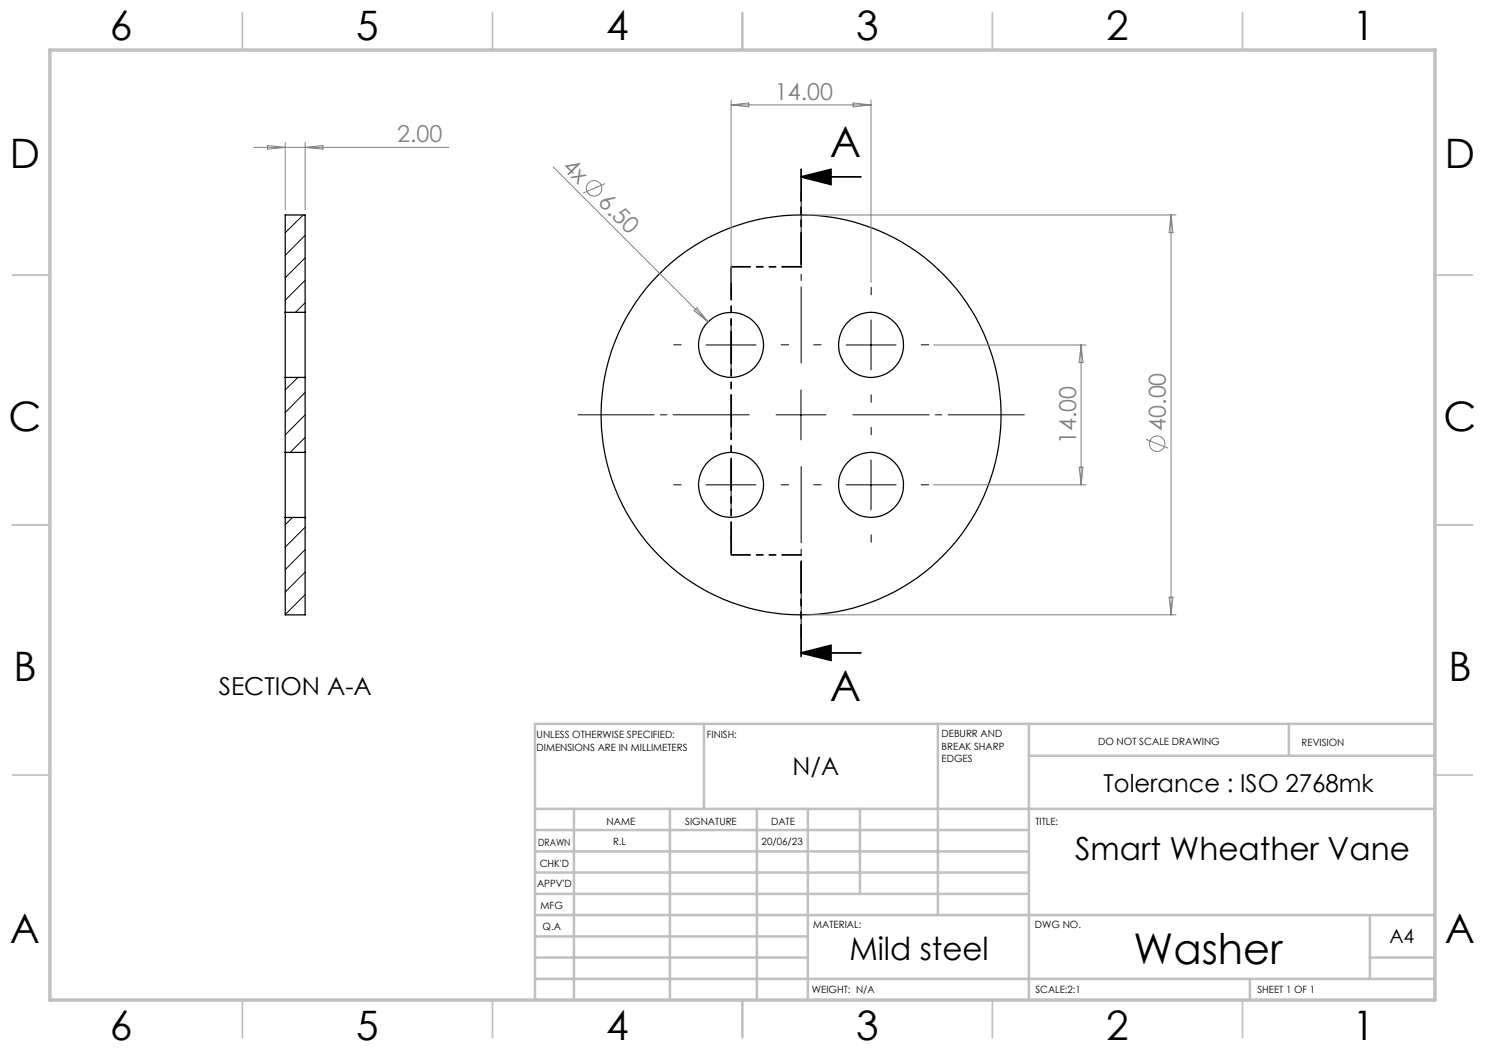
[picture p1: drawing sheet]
<svg xmlns="http://www.w3.org/2000/svg" width="297mm" height="210mm" viewBox="0 0 297 210" stroke-linecap="round" stroke-linejoin="round" font-family="sans-serif">
<g fill="none" stroke="#000" stroke-width=".25">
<path d="M57 62.5v13M57 75.5h4M57 62.5h4M57 62.5v-19.5h4v19.5M57 75.5v15M61 62.5v13M61 75.5v15M57 90.5v13M57 90.5h4M61 90.5v13M57 103.5h4M57 103.5v19.5h4v-19.5"/>
<circle cx="146.2" cy="69" r="6.5"/>
<circle cx="174.2" cy="69" r="6.5"/>
<circle cx="146.2" cy="97" r="6.5"/>
<circle cx="160.2" cy="83" r="40"/>
<circle cx="174.2" cy="97" r="6.5"/>
</g>
<g fill="none" stroke="#000" stroke-width=".2">
<path d="M60.6 43l-3.6 3.6M61 47.1l-4 4M61 51.6l-4 4M61 56l-4 4M59.6 75.5l-2.6 2.5M61 60.5l-1.9 2M61 78.5l-4 4M141.2 69h10M146.2 64v10M160.2 78v10M169.2 69h10M174.2 64v10"/>
<path d="M61 83l-4 4M61 87.5l-3 3M141.2 97h10M146.2 92v10M155.2 83h10M169.2 97h10M174.2 92v10M58.5 103.5l-1.5 1.4M61 105.4l-4 4M61 109.9l-4 4M61 114.4l-4 4M61 118.9l-4 4"/>
</g>
<g fill="none" stroke="#808080" stroke-width=".2">
<path d="M146.2 20v36.5M174.2 20v36.5M50.7 29.5h39.1M53.5 29.1l3.5 .4-3.5 .3zM57 28.5v13.5M61 28.5v13.5M61 29.5l3.6-.4v.7zM110.6 33.4l31 31M121 36.7l-4.4 1.9M146.2 21h28M146.2 21l3.6-.4v.8zM170.6 20.6l3.6 .4-3.6 .4z"/>
<path d="M161.2 43h74M234.2 43v80M234.2 43l.4 3.5h-.8zM138.8 62.2l.6-.6 2.2 2.8zM186.7 69h30.5M216.2 69v28M216.2 69l.4 3.5h-.8zM186.7 97h30.5M215.8 93.4h.8l-.4 3.6zM229.2 87.9l4.4 1.7M233.8 119.4h.8l-.4 3.6zM161.2 123h74"/>
<circle cx="118.8" cy="37.7" r="1.55"/>
<circle cx="231.4" cy="88.8" r="1.56"/>
</g>
<path d="M160.2 35.4l6-1.5v3zM160.2 35.4h12M160.2 130.6l6-1.5v3zM160.2 130.6h12" fill="none" stroke="#000" stroke-width=".35"/>
<path d="M160.2 73v-35M150.2 83h-35M160.2 93v35M170.2 83h35" fill="none" stroke="#000" stroke-width=".2" stroke-dasharray="15.2 1.3 1.3 1.3" stroke-dashoffset="-.4"/>
<g fill="none" stroke="#000" stroke-width=".2" stroke-dasharray="15.2 1.3 1.3 1.3">
<path d="M146.2 59v-1.5M174.2 59v-1.5M136.2 69h-1.5M146.2 79v1.5M156.2 69h1.5M164.2 69h-1.5M174.2 79v1.5M184.2 69h1.5M136.2 97h-1.5M146.2 87v-1.5M156.2 97h1.5M164.2 97h-1.5"/>
<path d="M174.2 87v-1.5M184.2 97h1.5M146.2 107v1.5M174.2 107v1.5"/>
</g>
<path d="M160.2 33.4v20" fill="none" stroke="#000" stroke-width=".35" stroke-dasharray="6.3 1.3 1.3 1.3 1.3 1.3" stroke-dashoffset="-.5"/>
<path d="M160.2 53.4h-14M160.2 111h-14" fill="none" stroke="#000" stroke-width=".35" stroke-dasharray="6.3 1.3 1.3 1.3 1.3 1.3" stroke-dashoffset="2.5"/>
<path d="M146.2 53.4v57.6" fill="none" stroke="#000" stroke-width=".35" stroke-dasharray="6.3 1.3 1.3 1.3 1.3 1.3" stroke-dashoffset="-.2"/>
<path d="M160.2 111v21.6" fill="none" stroke="#000" stroke-width=".35" stroke-dasharray="6.3 1.3 1.3 1.3 1.3 1.3" stroke-dashoffset="-1.3"/>
<g fill="none" stroke="#c0c0c0" stroke-width=".35">
<path d="M48.5 2.5v7.5M98.5 2.5v7.5M148.5 2.5v7.5M198.5 2.5v7.5M248.5 2.5v7.5M2.5 55h7.5M287 55h7.5M2.5 105h7.5M287 105h7.5M2.5 155h7.5M287 155h7.5M48.5 200v7.5"/>
<path d="M98.5 200v7.5M148.5 200v7.5M198.5 200v7.5M248.5 200v7.5"/>
</g>
<g fill="none" stroke="#c0c0c0" stroke-width=".5">
<path d="M140.8 144.8v17M187.6 144.8v38.2M205.8 144.8v55.2M205.8 151.2h81.2M257.8 144.8v6.4M287 144.8h-180v55.2M107 161.8h180M107 178.8h98.8M107 174.5h98.8M107 170.3h98.8M107 166h98.8M114.8 161.8v38.2"/>
<path d="M134 161.8v38.2M151.4 161.8v38.2M161.6 161.8v38.2M172 161.8v17M107 195.8h180M107 191.5h54.6M107 187.3h54.6M107 183h180M250 195.8v4.2M274 191.5h13M274 183v12.8"/>
</g>
<path d="M10 10h277v190h-277z" fill="none" stroke="#c0c0c0" stroke-width=".7"/>
<path d="M160.2 35.4l6-1.5v3zM160.2 130.6l6-1.5v3z" fill="#000"/>
<g font-size="8.5">
<text x="166" y="31.4">A</text>
<text x="166" y="140.2">A</text>
<text x="226.7" y="192.7">Washer</text>
</g>
<g font-size="8.1">
<text x="22" y="8">6</text>
<text x="71.2" y="8">5</text>
<text x="121.2" y="8">4</text>
<text x="171.3" y="8">3</text>
<text x="221.3" y="8">2</text>
<text x="270.5" y="8">1</text>
<text x="2" y="33.6">D</text>
<text x="289" y="33.6">D</text>
<text x="1.7" y="86.1">C</text>
<text x="288.7" y="86.1">C</text>
<text x="2.7" y="136.1">B</text>
<text x="289.7" y="136.1">B</text>
<text x="2" y="188.6">A</text>
<text x="289" y="188.6">A</text>
<text x="22" y="208">6</text>
<text x="71.2" y="208">5</text>
<text x="121.2" y="208">4</text>
<text x="171.3" y="208">3</text>
<text x="221.3" y="208">2</text>
<text x="270.5" y="208">1</text>
</g>
<g font-size="6.3">
<text x="215" y="172">Smart Wheather Vane</text>
<text x="169.9" y="191.9">Mild steel</text>
</g>
<g font-size="4.9">
<text x="43.8" y="139">SECTION A-A</text>
<text x="158.5" y="154.9">N/A</text>
<text x="220.7" y="158.4">Tolerance : ISO 2768mk</text>
</g>
<g font-size="4.7" fill="#808080">
<text x="155" y="20">14.00</text>
<text x="79.4" y="28.4">2.00</text>
<text x="112.3" y="33.5" transform="rotate(45 112.3 33.5)">4x</text>
<text x="119.4" y="40.7" transform="rotate(45 119.4 40.7)">6.50</text>
<text x="215.2" y="88.8" transform="rotate(-90 215.2 88.8)">14.00</text>
<text x="233.2" y="86.2" transform="rotate(-90 233.2 86.2)">40.00</text>
</g>
<text font-size="3.9" x="277.9" y="188.5">A4</text>
<g font-size="2">
<text x="107.3" y="147.7">UNLESS OTHERWISE SPECIFIED:</text>
<text x="141.4" y="147.6">FINISH:</text>
<text x="188.3" y="147.5">DEBURR AND</text>
<text x="188.3" y="150">BREAK SHARP</text>
<text x="219.6" y="149">DO NOT SCALE DRAWING</text>
<text x="260.3" y="149.2">REVISION</text>
<text x="107.3" y="150.2">DIMENSIONS ARE IN MILLIMETERS</text>
<text x="188.3" y="152.5">EDGES</text>
<text x="121.3" y="165">NAME</text>
<text x="137" y="164.9">SIGNATURE</text>
<text x="154.2" y="164.9">DATE</text>
<text x="207.1" y="164.9">TITLE:</text>
<text x="107.6" y="169.1">DRAWN</text>
<text x="107.9" y="173.3">CHK'D</text>
<text x="122.6" y="169">R.L</text>
<text x="152.3" y="169">20/06/23</text>
<text x="107.4" y="177.4">APPV'D</text>
<text x="108.1" y="181.8">MFG</text>
<text x="108.5" y="186">Q.A</text>
<text x="162.6" y="185.5">MATERIAL:</text>
<text x="207" y="185.5">DWG NO.</text>
<text x="162.4" y="198.6">WEIGHT: N/A</text>
<text x="207.1" y="198.6">SCALE:2:1</text>
<text x="251.5" y="198.6">SHEET 1 OF 1</text>
</g>
</svg>
